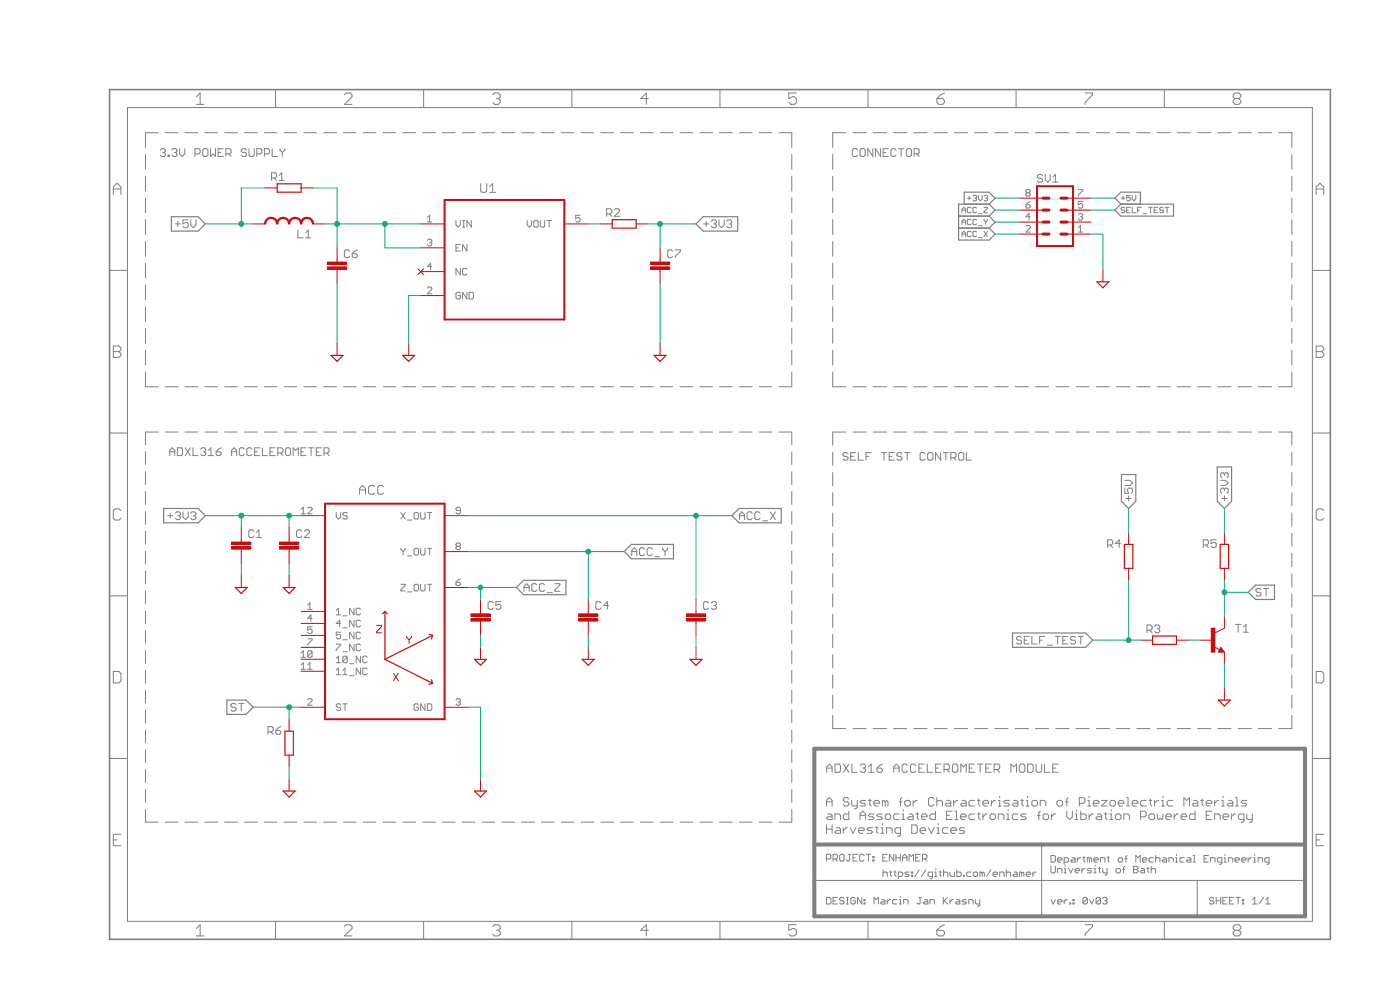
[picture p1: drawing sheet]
<?xml version="1.0" encoding="utf-8"?>
<!DOCTYPE eagle SYSTEM "eagle.dtd">
<eagle version="9.5.1">
<drawing>
<settings>
<setting alwaysvectorfont="yes"/>
<setting keepoldvectorfont="yes"/>
<setting verticaltext="up"/>
</settings>
<grid distance="1" unitdist="mm" unit="mm" style="lines" multiple="1" display="no" altdistance="0.01" altunitdist="inch" altunit="inch"/>
<schematic xreflabel="%F%N/%S.%C%R" xrefpart="/%S.%C%R">
<libraries>
<library name="_Accelerometers_Krasny">
<symbols>
<symbol name="ADXL316_MJK">
<wire x1="-12.7" y1="20.32" x2="-12.7" y2="-25.4" width="0.4064" layer="94"/>
<wire x1="-12.7" y1="-25.4" x2="12.7" y2="-25.4" width="0.4064" layer="94"/>
<wire x1="12.7" y1="-25.4" x2="12.7" y2="20.32" width="0.4064" layer="94"/>
<wire x1="12.7" y1="20.32" x2="-12.7" y2="20.32" width="0.4064" layer="94"/>
<text x="-5.461" y="22.225" size="2.0828" layer="95" ratio="10" rot="SR0">&gt;NAME</text>
<text x="-5.715" y="-28.7782" size="2.0828" layer="96" ratio="10" rot="SR0">&gt;VALUE</text>
<pin name="ST" x="-17.78" y="-22.86" length="middle"/>
<pin name="4_NC" x="-17.78" y="-5.08" length="middle"/>
<pin name="5_NC" x="-17.78" y="-7.62" length="middle"/>
<pin name="7_NC" x="-17.78" y="-10.16" length="middle"/>
<pin name="10_NC" x="-17.78" y="-12.7" length="middle"/>
<pin name="11_NC" x="-17.78" y="-15.24" length="middle"/>
<pin name="1_NC" x="-17.78" y="-2.54" length="middle"/>
<pin name="GND" x="17.78" y="-22.86" length="middle" rot="R180"/>
<pin name="X_OUT" x="17.78" y="17.78" length="middle" rot="R180"/>
<pin name="Y_OUT" x="17.78" y="10.16" length="middle" rot="R180"/>
<pin name="Z_OUT" x="17.78" y="2.54" length="middle" rot="R180"/>
<pin name="VS" x="-17.78" y="17.78" length="middle"/>
<wire x1="0" y1="-2.54" x2="0" y2="-12.7" width="0.254" layer="94"/>
<text x="1.778" y="-17.272" size="1.6764" layer="94">X</text>
<text x="4.572" y="-9.398" size="1.6764" layer="94">Y</text>
<text x="-1.778" y="-7.112" size="1.6764" layer="94">Z</text>
<wire x1="0" y1="-12.7" x2="10.16" y2="-17.78" width="0.254" layer="94"/>
<wire x1="0" y1="-12.7" x2="10.16" y2="-7.62" width="0.254" layer="94"/>
<wire x1="-0.508" y1="-3.048" x2="0" y2="-2.54" width="0.254" layer="94"/>
<wire x1="0" y1="-2.54" x2="0.508" y2="-3.048" width="0.254" layer="94"/>
<wire x1="9.398" y1="-7.366" x2="10.16" y2="-7.62" width="0.254" layer="94"/>
<wire x1="10.16" y1="-7.62" x2="9.906" y2="-8.382" width="0.254" layer="94"/>
<wire x1="9.906" y1="-17.018" x2="10.16" y2="-17.78" width="0.254" layer="94"/>
<wire x1="10.16" y1="-17.78" x2="9.398" y2="-18.034" width="0.254" layer="94"/>
</symbol>
</symbols>
<devicesets>
<deviceset name="ADXL316_MJK" prefix="ACC" uservalue="yes">
<gates>
<gate name="G$1" symbol="ADXL316_MJK" x="0" y="2.54"/>
</gates>
<devices>
<device name="" package="QFN24-4X4_MJK">
<connects>
<connect gate="G$1" pin="10_NC" pad="10"/>
<connect gate="G$1" pin="11_NC" pad="11"/>
<connect gate="G$1" pin="1_NC" pad="1"/>
<connect gate="G$1" pin="4_NC" pad="4"/>
<connect gate="G$1" pin="5_NC" pad="5"/>
<connect gate="G$1" pin="7_NC" pad="7"/>
<connect gate="G$1" pin="GND" pad="3"/>
<connect gate="G$1" pin="ST" pad="2"/>
<connect gate="G$1" pin="VS" pad="12"/>
<connect gate="G$1" pin="X_OUT" pad="9"/>
<connect gate="G$1" pin="Y_OUT" pad="8"/>
<connect gate="G$1" pin="Z_OUT" pad="6"/>
</connects>
<technologies>
<technology name=""/>
</technologies>
</device>
</devices>
</deviceset>
</devicesets>
</library>
<library name="supply2">
<symbols>
<symbol name="GND">
<wire x1="-1.27" y1="0" x2="1.27" y2="0" width="0.254" layer="94"/>
<wire x1="1.27" y1="0" x2="0" y2="-1.27" width="0.254" layer="94"/>
<wire x1="0" y1="-1.27" x2="-1.27" y2="0" width="0.254" layer="94"/>
<text x="-1.905" y="-3.175" size="1.778" layer="96">&gt;VALUE</text>
<pin name="GND" x="0" y="2.54" visible="off" length="short" direction="sup" rot="R270"/>
</symbol>
</symbols>
<devicesets>
<deviceset name="GND" prefix="SUPPLY">
<gates>
<gate name="GND" symbol="GND" x="0" y="0"/>
</gates>
<devices>
<device name="">
<technologies>
<technology name=""/>
</technologies>
</device>
</devices>
</deviceset>
</devicesets>
</library>
<library name="_passive_Krasny">
<symbols>
<symbol name="C">
<wire x1="0" y1="0" x2="0" y2="-0.508" width="0.1524" layer="94"/>
<wire x1="0" y1="-2.54" x2="0" y2="-2.032" width="0.1524" layer="94"/>
<text x="1.524" y="0.381" size="1.778" layer="95">&gt;NAME</text>
<text x="1.524" y="-4.699" size="1.778" layer="96">&gt;VALUE</text>
<rectangle x1="-2.032" y1="-2.032" x2="2.032" y2="-1.524" layer="94"/>
<rectangle x1="-2.032" y1="-1.016" x2="2.032" y2="-0.508" layer="94"/>
<pin name="1" x="0" y="2.54" visible="off" length="short" direction="pas" swaplevel="1" rot="R270"/>
<pin name="2" x="0" y="-5.08" visible="off" length="short" direction="pas" swaplevel="1" rot="R90"/>
<text x="0" y="2.54" size="0.4064" layer="99" align="center">SpiceOrder 1</text>
<text x="0" y="-5.08" size="0.4064" layer="99" align="center">SpiceOrder 2</text>
</symbol>
<symbol name="L">
<wire x1="0" y1="5.08" x2="1.27" y2="3.81" width="0.254" layer="94" curve="-90" cap="flat"/>
<wire x1="0" y1="2.54" x2="1.27" y2="3.81" width="0.254" layer="94" curve="90" cap="flat"/>
<wire x1="0" y1="2.54" x2="1.27" y2="1.27" width="0.254" layer="94" curve="-90" cap="flat"/>
<wire x1="0" y1="0" x2="1.27" y2="1.27" width="0.254" layer="94" curve="90" cap="flat"/>
<wire x1="0" y1="0" x2="1.27" y2="-1.27" width="0.254" layer="94" curve="-90" cap="flat"/>
<wire x1="0" y1="-2.54" x2="1.27" y2="-1.27" width="0.254" layer="94" curve="90" cap="flat"/>
<wire x1="0" y1="-2.54" x2="1.27" y2="-3.81" width="0.254" layer="94" curve="-90" cap="flat"/>
<wire x1="0" y1="-5.08" x2="1.27" y2="-3.81" width="0.254" layer="94" curve="90" cap="flat"/>
<text x="-1.27" y="-5.08" size="1.778" layer="95" rot="R90">&gt;NAME</text>
<text x="3.81" y="-5.08" size="1.778" layer="96" rot="R90">&gt;VALUE</text>
<pin name="2" x="0" y="-7.62" visible="off" length="short" direction="pas" swaplevel="1" rot="R90"/>
<pin name="1" x="0" y="7.62" visible="off" length="short" direction="pas" swaplevel="1" rot="R270"/>
</symbol>
<symbol name="R">
<wire x1="-2.54" y1="-0.889" x2="2.54" y2="-0.889" width="0.254" layer="94"/>
<wire x1="2.54" y1="0.889" x2="-2.54" y2="0.889" width="0.254" layer="94"/>
<wire x1="2.54" y1="-0.889" x2="2.54" y2="0.889" width="0.254" layer="94"/>
<wire x1="-2.54" y1="-0.889" x2="-2.54" y2="0.889" width="0.254" layer="94"/>
<text x="-3.81" y="1.4986" size="1.778" layer="95">&gt;NAME</text>
<text x="-3.81" y="-3.302" size="1.778" layer="96">&gt;VALUE</text>
<pin name="2" x="5.08" y="0" visible="off" length="short" direction="pas" swaplevel="1" rot="R180"/>
<pin name="1" x="-5.08" y="0" visible="off" length="short" direction="pas" swaplevel="1"/>
<text x="-5.08" y="0" size="0.4064" layer="99" align="center">SpiceOrder 1</text>
<text x="5.08" y="0" size="0.4064" layer="99" align="center">SpiceOrder 2</text>
</symbol>
</symbols>
<devicesets>
<deviceset name="C" prefix="C" uservalue="yes">
<gates>
<gate name="G$1" symbol="C" x="0" y="0"/>
</gates>
<devices>
<device name="0201" package="0201">
<connects>
<connect gate="G$1" pin="1" pad="1"/>
<connect gate="G$1" pin="2" pad="2"/>
</connects>
<technologies>
<technology name=""/>
</technologies>
</device>
<device name="0402" package="0402">
<connects>
<connect gate="G$1" pin="1" pad="1"/>
<connect gate="G$1" pin="2" pad="2"/>
</connects>
<technologies>
<technology name=""/>
</technologies>
</device>
<device name="0603" package="0603">
<connects>
<connect gate="G$1" pin="1" pad="1"/>
<connect gate="G$1" pin="2" pad="2"/>
</connects>
<technologies>
<technology name=""/>
</technologies>
</device>
<device name="0805" package="0805">
<connects>
<connect gate="G$1" pin="1" pad="1"/>
<connect gate="G$1" pin="2" pad="2"/>
</connects>
<technologies>
<technology name=""/>
</technologies>
</device>
<device name="1206" package="1206">
<connects>
<connect gate="G$1" pin="1" pad="1"/>
<connect gate="G$1" pin="2" pad="2"/>
</connects>
<technologies>
<technology name=""/>
</technologies>
</device>
</devices>
</deviceset>
<deviceset name="L" prefix="L" uservalue="yes">
<gates>
<gate name="G$1" symbol="L" x="0" y="0"/>
</gates>
<devices>
<device name="0805_[2016_METRIC]" package="0805">
<connects>
<connect gate="G$1" pin="1" pad="1"/>
<connect gate="G$1" pin="2" pad="2"/>
</connects>
<technologies>
<technology name=""/>
</technologies>
</device>
</devices>
</deviceset>
<deviceset name="R" prefix="R" uservalue="yes">
<gates>
<gate name="G$1" symbol="R" x="0" y="0"/>
</gates>
<devices>
<device name="0201" package="0201">
<connects>
<connect gate="G$1" pin="1" pad="1"/>
<connect gate="G$1" pin="2" pad="2"/>
</connects>
<technologies>
<technology name=""/>
</technologies>
</device>
<device name="0402" package="0402">
<connects>
<connect gate="G$1" pin="1" pad="1"/>
<connect gate="G$1" pin="2" pad="2"/>
</connects>
<technologies>
<technology name=""/>
</technologies>
</device>
<device name="0603" package="0603">
<connects>
<connect gate="G$1" pin="1" pad="1"/>
<connect gate="G$1" pin="2" pad="2"/>
</connects>
<technologies>
<technology name=""/>
</technologies>
</device>
<device name="0805" package="0805">
<connects>
<connect gate="G$1" pin="1" pad="1"/>
<connect gate="G$1" pin="2" pad="2"/>
</connects>
<technologies>
<technology name=""/>
</technologies>
</device>
<device name="1206" package="1206">
<connects>
<connect gate="G$1" pin="1" pad="1"/>
<connect gate="G$1" pin="2" pad="2"/>
</connects>
<technologies>
<technology name=""/>
</technologies>
</device>
</devices>
</deviceset>
</devicesets>
</library>
<library name="_PowerSupply_Krasny">
<symbols>
<symbol name="ADP151AUJZ-3.3-R7">
<pin name="VIN" x="-17.78" y="5.08" length="middle" direction="pwr"/>
<pin name="EN" x="-17.78" y="0" length="middle" direction="in"/>
<pin name="NC" x="-17.78" y="-5.08" length="middle" direction="nc"/>
<pin name="GND" x="-17.78" y="-10.16" length="middle" direction="pas"/>
<pin name="VOUT" x="17.78" y="5.08" length="middle" direction="out" rot="R180"/>
<wire x1="-12.7" y1="10.16" x2="-12.7" y2="-15.24" width="0.4064" layer="94"/>
<wire x1="-12.7" y1="-15.24" x2="12.7" y2="-15.24" width="0.4064" layer="94"/>
<wire x1="12.7" y1="-15.24" x2="12.7" y2="10.16" width="0.4064" layer="94"/>
<wire x1="12.7" y1="10.16" x2="-12.7" y2="10.16" width="0.4064" layer="94"/>
<text x="-5.1562" y="11.6332" size="2.0828" layer="95" ratio="10" rot="SR0">&gt;NAME</text>
<text x="-6.5024" y="-17.9578" size="2.0828" layer="96" ratio="10" rot="SR0">&gt;VALUE</text>
</symbol>
</symbols>
<devicesets>
<deviceset name="ADP151AUJZ-3.3-R7" prefix="U">
<gates>
<gate name="A" symbol="ADP151AUJZ-3.3-R7" x="0" y="0"/>
</gates>
<devices>
<device name="" package="SOT95P280X100-5N">
<connects>
<connect gate="A" pin="EN" pad="3"/>
<connect gate="A" pin="GND" pad="2"/>
<connect gate="A" pin="NC" pad="4"/>
<connect gate="A" pin="VIN" pad="1"/>
<connect gate="A" pin="VOUT" pad="5"/>
</connects>
<technologies>
<technology name="">
<attribute name="MPN" value="ADP151AUJZ-3.3-R7" constant="no"/>
<attribute name="OC_FARNELL" value="2074871" constant="no"/>
<attribute name="OC_NEWARK" value="67W2692" constant="no"/>
<attribute name="PACKAGE" value="TSOT-5" constant="no"/>
<attribute name="SUPPLIER" value="Analog Devices" constant="no"/>
</technology>
</technologies>
</device>
</devices>
</deviceset>
</devicesets>
</library>
<library name="con-lstb">
<symbols>
<symbol name="MA04-2">
<wire x1="3.81" y1="-7.62" x2="-3.81" y2="-7.62" width="0.4064" layer="94"/>
<wire x1="1.27" y1="0" x2="2.54" y2="0" width="0.6096" layer="94"/>
<wire x1="1.27" y1="-2.54" x2="2.54" y2="-2.54" width="0.6096" layer="94"/>
<wire x1="1.27" y1="-5.08" x2="2.54" y2="-5.08" width="0.6096" layer="94"/>
<wire x1="-2.54" y1="0" x2="-1.27" y2="0" width="0.6096" layer="94"/>
<wire x1="-2.54" y1="-2.54" x2="-1.27" y2="-2.54" width="0.6096" layer="94"/>
<wire x1="-2.54" y1="-5.08" x2="-1.27" y2="-5.08" width="0.6096" layer="94"/>
<wire x1="-3.81" y1="5.08" x2="-3.81" y2="-7.62" width="0.4064" layer="94"/>
<wire x1="3.81" y1="-7.62" x2="3.81" y2="5.08" width="0.4064" layer="94"/>
<wire x1="-3.81" y1="5.08" x2="3.81" y2="5.08" width="0.4064" layer="94"/>
<wire x1="1.27" y1="2.54" x2="2.54" y2="2.54" width="0.6096" layer="94"/>
<wire x1="-2.54" y1="2.54" x2="-1.27" y2="2.54" width="0.6096" layer="94"/>
<text x="-3.81" y="-10.16" size="1.778" layer="96">&gt;VALUE</text>
<text x="-3.81" y="5.842" size="1.778" layer="95">&gt;NAME</text>
<pin name="1" x="7.62" y="-5.08" visible="pad" length="middle" direction="pas" swaplevel="1" rot="R180"/>
<pin name="3" x="7.62" y="-2.54" visible="pad" length="middle" direction="pas" swaplevel="1" rot="R180"/>
<pin name="5" x="7.62" y="0" visible="pad" length="middle" direction="pas" swaplevel="1" rot="R180"/>
<pin name="2" x="-7.62" y="-5.08" visible="pad" length="middle" direction="pas" swaplevel="1"/>
<pin name="4" x="-7.62" y="-2.54" visible="pad" length="middle" direction="pas" swaplevel="1"/>
<pin name="6" x="-7.62" y="0" visible="pad" length="middle" direction="pas" swaplevel="1"/>
<pin name="7" x="7.62" y="2.54" visible="pad" length="middle" direction="pas" swaplevel="1" rot="R180"/>
<pin name="8" x="-7.62" y="2.54" visible="pad" length="middle" direction="pas" swaplevel="1"/>
</symbol>
</symbols>
<devicesets>
<deviceset name="MA04-2" prefix="SV" uservalue="yes">
<gates>
<gate name="G$1" symbol="MA04-2" x="0" y="0"/>
</gates>
<devices>
<device name="" package="MA04-2">
<connects>
<connect gate="G$1" pin="1" pad="1"/>
<connect gate="G$1" pin="2" pad="2"/>
<connect gate="G$1" pin="3" pad="3"/>
<connect gate="G$1" pin="4" pad="4"/>
<connect gate="G$1" pin="5" pad="5"/>
<connect gate="G$1" pin="6" pad="6"/>
<connect gate="G$1" pin="7" pad="7"/>
<connect gate="G$1" pin="8" pad="8"/>
</connects>
<package3dinstances>
<package3dinstance package3d_urn="urn:adsk.eagle:package:8368/1"/>
</package3dinstances>
<technologies>
<technology name="">
<attribute name="MF" value="" constant="no"/>
<attribute name="MPN" value="" constant="no"/>
<attribute name="OC_FARNELL" value="unknown" constant="no"/>
<attribute name="OC_NEWARK" value="unknown" constant="no"/>
<attribute name="POPULARITY" value="11" constant="no"/>
</technology>
</technologies>
</device>
</devices>
</deviceset>
</devicesets>
</library>
<library name="transistor">
<symbols>
<symbol name="NPN">
<wire x1="2.54" y1="2.54" x2="0.508" y2="1.524" width="0.1524" layer="94"/>
<wire x1="1.778" y1="-1.524" x2="2.54" y2="-2.54" width="0.1524" layer="94"/>
<wire x1="2.54" y1="-2.54" x2="1.27" y2="-2.54" width="0.1524" layer="94"/>
<wire x1="1.27" y1="-2.54" x2="1.778" y2="-1.524" width="0.1524" layer="94"/>
<wire x1="1.54" y1="-2.04" x2="0.308" y2="-1.424" width="0.1524" layer="94"/>
<wire x1="1.524" y1="-2.413" x2="2.286" y2="-2.413" width="0.254" layer="94"/>
<wire x1="2.286" y1="-2.413" x2="1.778" y2="-1.778" width="0.254" layer="94"/>
<wire x1="1.778" y1="-1.778" x2="1.524" y2="-2.286" width="0.254" layer="94"/>
<wire x1="1.524" y1="-2.286" x2="1.905" y2="-2.286" width="0.254" layer="94"/>
<wire x1="1.905" y1="-2.286" x2="1.778" y2="-2.032" width="0.254" layer="94"/>
<text x="-10.16" y="7.62" size="1.778" layer="95">&gt;NAME</text>
<text x="-10.16" y="5.08" size="1.778" layer="96">&gt;VALUE</text>
<rectangle x1="-0.254" y1="-2.54" x2="0.508" y2="2.54" layer="94"/>
<pin name="B" x="-2.54" y="0" visible="off" length="short" direction="pas" swaplevel="1"/>
<pin name="E" x="2.54" y="-5.08" visible="off" length="short" direction="pas" swaplevel="3" rot="R90"/>
<pin name="C" x="2.54" y="5.08" visible="off" length="short" direction="pas" swaplevel="2" rot="R270"/>
</symbol>
</symbols>
<devicesets>
<deviceset name="BC847" prefix="T">
<gates>
<gate name="G$1" symbol="NPN" x="0" y="0"/>
</gates>
<devices>
<device name="" package="SOT23">
<connects>
<connect gate="G$1" pin="B" pad="1"/>
<connect gate="G$1" pin="C" pad="3"/>
<connect gate="G$1" pin="E" pad="2"/>
</connects>
<package3dinstances>
<package3dinstance package3d_urn="urn:adsk.eagle:package:28738/2"/>
</package3dinstances>
<technologies>
<technology name="">
<attribute name="POPULARITY" value="5" constant="no"/>
</technology>
</technologies>
</device>
</devices>
</deviceset>
</devicesets>
</library>
</libraries>
<attributes>
</attributes>
<variantdefs>
</variantdefs>
<classes>
<class number="0" name="default" width="0.2032" drill="0.3048">
<clearance class="0" value="0.2032"/>
</class>
</classes>
<parts>
<part name="ACC" library="_Accelerometers_Krasny" deviceset="ADXL316_MJK" device="" value="ADXL316"/>
<part name="SUPPLY1" library="supply2" deviceset="GND" device=""/>
<part name="SUPPLY2" library="supply2" deviceset="GND" device=""/>
<part name="SUPPLY3" library="supply2" deviceset="GND" device=""/>
<part name="SUPPLY4" library="supply2" deviceset="GND" device=""/>
<part name="C1" library="_passive_Krasny" deviceset="C" device="0805" value="100nF"/>
<part name="SUPPLY5" library="supply2" deviceset="GND" device=""/>
<part name="SUPPLY6" library="supply2" deviceset="GND" device=""/>
<part name="C2" library="_passive_Krasny" deviceset="C" device="0805" value="33pF"/>
<part name="C3" library="_passive_Krasny" deviceset="C" device="0805" value="10nF"/>
<part name="C4" library="_passive_Krasny" deviceset="C" device="0805" value="10nF"/>
<part name="C5" library="_passive_Krasny" deviceset="C" device="0805" value="10nF"/>
<part name="L1" library="_passive_Krasny" deviceset="L" device="0805_[2016_METRIC]" value="2u2H"/>
<part name="U1" library="_PowerSupply_Krasny" deviceset="ADP151AUJZ-3.3-R7" device=""/>
<part name="SUPPLY7" library="supply2" deviceset="GND" device=""/>
<part name="C6" library="_passive_Krasny" deviceset="C" device="0805" value="1uF"/>
<part name="SUPPLY8" library="supply2" deviceset="GND" device=""/>
<part name="R1" library="_passive_Krasny" deviceset="R" device="0805" value="ns_0R"/>
<part name="R2" library="_passive_Krasny" deviceset="R" device="0805" value="0R"/>
<part name="SUPPLY9" library="supply2" deviceset="GND" device=""/>
<part name="SV1" library="con-lstb" deviceset="MA04-2" device="" package3d_urn="urn:adsk.eagle:package:8368/1"/>
<part name="T1" library="transistor" deviceset="BC847" device="" package3d_urn="urn:adsk.eagle:package:28738/2"/>
<part name="R3" library="_passive_Krasny" deviceset="R" device="0805" value="1k"/>
<part name="R4" library="_passive_Krasny" deviceset="R" device="0805" value="20k"/>
<part name="R5" library="_passive_Krasny" deviceset="R" device="0805" value="1k"/>
<part name="SUPPLY10" library="supply2" deviceset="GND" device=""/>
<part name="R6" library="_passive_Krasny" deviceset="R" device="0805" value="ns_0R"/>
<part name="SUPPLY11" library="supply2" deviceset="GND" device=""/>
<part name="C7" library="_passive_Krasny" deviceset="C" device="0805" value="1uF"/>
<part name="SUPPLY12" library="supply2" deviceset="GND" device=""/>
</parts>
<sheets>
<sheet>
<plain>
<frame x1="0" y1="0" x2="259.08" y2="180.34" columns="8" rows="5" layer="100"/>
<text x="157.56" y="166.1" size="1.778" layer="97">CONNECTOR</text>
<text x="10.7" y="166.1" size="1.778" layer="97">3.3V POWER SUPPLY</text>
<text x="155.56" y="101.6" size="1.778" layer="97">SELF TEST CONTROL</text>
<text x="12.7" y="102.6" size="1.778" layer="97">ADXL316 ACCELEROMETER</text>
<wire x1="7.62" y1="107.68" x2="7.62" y2="24.86" width="0.1524" layer="97" style="longdash"/>
<wire x1="7.62" y1="24.86" x2="144.78" y2="24.86" width="0.1524" layer="97" style="longdash"/>
<wire x1="144.78" y1="24.86" x2="144.78" y2="107.68" width="0.1524" layer="97" style="longdash"/>
<wire x1="144.78" y1="107.68" x2="7.62" y2="107.68" width="0.1524" layer="97" style="longdash"/>
<wire x1="7.62" y1="117.3" x2="7.62" y2="171.18" width="0.1524" layer="97" style="longdash"/>
<wire x1="7.62" y1="171.18" x2="144.78" y2="171.18" width="0.1524" layer="97" style="longdash"/>
<wire x1="144.78" y1="171.18" x2="144.78" y2="117.3" width="0.1524" layer="97" style="longdash"/>
<wire x1="144.78" y1="117.3" x2="7.62" y2="117.3" width="0.1524" layer="97" style="longdash"/>
<wire x1="153.48" y1="171.18" x2="153.48" y2="117.3" width="0.1524" layer="97" style="longdash"/>
<wire x1="153.48" y1="117.3" x2="250.92" y2="117.3" width="0.1524" layer="97" style="longdash"/>
<wire x1="250.92" y1="117.3" x2="250.92" y2="171.18" width="0.1524" layer="97" style="longdash"/>
<wire x1="250.92" y1="171.18" x2="153.48" y2="171.18" width="0.1524" layer="97" style="longdash"/>
<wire x1="153.48" y1="107.68" x2="153.48" y2="44.72" width="0.1524" layer="97" style="longdash"/>
<wire x1="153.48" y1="44.72" x2="250.92" y2="44.72" width="0.1524" layer="97" style="longdash"/>
<wire x1="250.92" y1="44.72" x2="250.92" y2="107.68" width="0.1524" layer="97" style="longdash"/>
<wire x1="250.92" y1="107.68" x2="153.48" y2="107.68" width="0.1524" layer="97" style="longdash"/>
<text x="155.56" y="71.66" size="1.778" layer="98">Accelerometer's self test is activated 
by high signal on 'ST' pin.
When this pin is connected to Vs, 
an electrostatic force is exerted on 
the accelerometer beam.

When 'SELF TEST' is High -&gt; ST is Low.
To activate self test option
drive 'SELF TEST' pin to low.</text>
<wire x1="149.5568" y1="40.4366" x2="149.5568" y2="20.1166" width="0.8128" layer="100"/>
<wire x1="149.5568" y1="20.1166" x2="149.5568" y2="12.4966" width="0.8128" layer="100"/>
<wire x1="149.5568" y1="12.4966" x2="149.5568" y2="4.8766" width="0.8128" layer="100"/>
<wire x1="149.5568" y1="4.8766" x2="197.8168" y2="4.8766" width="0.8128" layer="100"/>
<wire x1="197.8168" y1="4.8766" x2="230.8368" y2="4.8766" width="0.8128" layer="100"/>
<wire x1="230.8368" y1="4.8766" x2="253.6968" y2="4.8766" width="0.8128" layer="100"/>
<wire x1="253.6968" y1="4.8766" x2="253.6968" y2="12.4966" width="0.8128" layer="100"/>
<wire x1="253.6968" y1="12.4966" x2="253.6968" y2="20.1166" width="0.8128" layer="100"/>
<wire x1="253.6968" y1="20.1166" x2="253.6968" y2="40.4366" width="0.8128" layer="100"/>
<wire x1="253.6968" y1="40.4366" x2="149.5568" y2="40.4366" width="0.8128" layer="100"/>
<wire x1="149.5568" y1="20.1166" x2="197.8168" y2="20.1166" width="0.8128" layer="100"/>
<wire x1="197.8168" y1="20.1166" x2="253.6968" y2="20.1166" width="0.8128" layer="100"/>
<wire x1="149.5568" y1="12.4966" x2="230.8368" y2="12.4966" width="0.1524" layer="100"/>
<wire x1="230.8368" y1="12.4966" x2="253.6968" y2="12.4966" width="0.1524" layer="100"/>
<wire x1="197.8168" y1="20.1166" x2="197.8168" y2="4.8766" width="0.1524" layer="100"/>
<wire x1="230.8368" y1="12.4966" x2="230.8368" y2="4.8766" width="0.1524" layer="100"/>
<text x="152.0968" y="35.3566" size="1.9304" layer="100" font="vector" ratio="10">ADXL316 ACCELEROMETER MODULE</text>
<text x="199.7218" y="14.046" size="1.524" layer="100" font="vector">Department of Mechanical Engineering
University of Bath</text>
<text x="152.0968" y="16.5606" size="1.524" layer="100" font="vector">PROJECT: ENHAMER</text>
<text x="152.0968" y="7.4166" size="1.524" layer="100" font="vector">DESIGN: Marcin Jan Krasny</text>
<text x="199.7218" y="7.4166" size="1.524" layer="100" font="vector">ver.: 0v03</text>
<text x="233.3768" y="7.4166" size="1.524" layer="100" font="vector">SHEET: 1/1</text>
<text x="152.0968" y="22.428" size="1.9304" layer="100" font="vector">A System for Characterisation of Piezoelectric Materials 
and Associated Electronics for Vibration Powered Energy 
Harvesting Devices</text>
<text x="164.0602" y="13.284" size="1.524" layer="100" font="vector">https://github.com/enhamer</text>
</plain>
<instances>
<instance part="ACC" gate="G$1" x="58.42" y="72.12" smashed="yes">
<attribute name="NAME" x="52.959" y="94.345" size="2.0828" layer="95" ratio="10" rot="SR0"/>
<attribute name="VALUE" x="52.705" y="43.3418" size="2.0828" layer="96" ratio="10" rot="SR0"/>
</instance>
<instance part="SUPPLY1" gate="GND" x="78.74" y="31.48" smashed="yes">
<attribute name="VALUE" x="76.835" y="28.305" size="1.778" layer="96"/>
</instance>
<instance part="SUPPLY2" gate="GND" x="78.74" y="59.42" smashed="yes">
<attribute name="VALUE" x="76.835" y="56.245" size="1.778" layer="96"/>
</instance>
<instance part="SUPPLY3" gate="GND" x="101.6" y="59.42" smashed="yes">
<attribute name="VALUE" x="99.695" y="56.245" size="1.778" layer="96"/>
</instance>
<instance part="SUPPLY4" gate="GND" x="124.46" y="59.42" smashed="yes">
<attribute name="VALUE" x="122.555" y="56.245" size="1.778" layer="96"/>
</instance>
<instance part="C1" gate="G$1" x="27.94" y="84.82" smashed="yes">
<attribute name="NAME" x="29.464" y="85.201" size="1.778" layer="95"/>
<attribute name="VALUE" x="29.464" y="80.121" size="1.778" layer="96"/>
</instance>
<instance part="SUPPLY5" gate="GND" x="27.94" y="74.66" smashed="yes">
<attribute name="VALUE" x="26.035" y="71.485" size="1.778" layer="96"/>
</instance>
<instance part="SUPPLY6" gate="GND" x="38.1" y="74.66" smashed="yes">
<attribute name="VALUE" x="36.195" y="71.485" size="1.778" layer="96"/>
</instance>
<instance part="C2" gate="G$1" x="38.1" y="84.82" smashed="yes">
<attribute name="NAME" x="39.624" y="85.201" size="1.778" layer="95"/>
<attribute name="VALUE" x="39.624" y="80.121" size="1.778" layer="96"/>
</instance>
<instance part="C3" gate="G$1" x="124.46" y="69.58" smashed="yes">
<attribute name="NAME" x="125.984" y="69.961" size="1.778" layer="95"/>
<attribute name="VALUE" x="125.984" y="64.881" size="1.778" layer="96"/>
</instance>
<instance part="C4" gate="G$1" x="101.6" y="69.58" smashed="yes">
<attribute name="NAME" x="103.124" y="69.961" size="1.778" layer="95"/>
<attribute name="VALUE" x="103.124" y="64.881" size="1.778" layer="96"/>
</instance>
<instance part="C5" gate="G$1" x="78.74" y="69.58" smashed="yes">
<attribute name="NAME" x="80.264" y="69.961" size="1.778" layer="95"/>
<attribute name="VALUE" x="80.264" y="64.881" size="1.778" layer="96"/>
</instance>
<instance part="L1" gate="G$1" x="38.1" y="151.86" smashed="yes" rot="R90">
<attribute name="NAME" x="43.18" y="150.59" size="1.778" layer="95" rot="R180"/>
<attribute name="VALUE" x="38.1" y="150.59" size="1.778" layer="96" rot="R180"/>
</instance>
<instance part="U1" gate="A" x="83.82" y="146.78" smashed="yes">
<attribute name="NAME" x="78.6638" y="158.4132" size="2.0828" layer="95" ratio="10" rot="SR0"/>
<attribute name="VALUE" x="71.3176" y="127.8222" size="2.0828" layer="96" ratio="10" rot="SR0"/>
</instance>
<instance part="SUPPLY7" gate="GND" x="63.5" y="123.92" smashed="yes">
<attribute name="VALUE" x="61.595" y="120.745" size="1.778" layer="96"/>
</instance>
<instance part="C6" gate="G$1" x="48.26" y="144.24" smashed="yes">
<attribute name="NAME" x="49.784" y="144.621" size="1.778" layer="95"/>
<attribute name="VALUE" x="49.784" y="139.541" size="1.778" layer="96"/>
</instance>
<instance part="SUPPLY8" gate="GND" x="48.26" y="123.92" smashed="yes">
<attribute name="VALUE" x="46.355" y="120.745" size="1.778" layer="96"/>
</instance>
<instance part="R1" gate="G$1" x="38.1" y="159.48" smashed="yes">
<attribute name="NAME" x="34.29" y="160.9786" size="1.778" layer="95"/>
<attribute name="VALUE" x="34.29" y="156.178" size="1.778" layer="96"/>
</instance>
<instance part="R2" gate="G$1" x="109.22" y="151.86" smashed="yes">
<attribute name="NAME" x="105.41" y="153.3586" size="1.778" layer="95"/>
<attribute name="VALUE" x="105.41" y="148.558" size="1.778" layer="96"/>
</instance>
<instance part="SUPPLY9" gate="GND" x="210.82" y="139.54" smashed="yes">
<attribute name="VALUE" x="208.915" y="136.365" size="1.778" layer="96"/>
</instance>
<instance part="SV1" gate="G$1" x="200.66" y="154.78" smashed="yes">
<attribute name="VALUE" x="196.85" y="144.62" size="1.778" layer="96"/>
<attribute name="NAME" x="196.85" y="160.622" size="1.778" layer="95"/>
</instance>
<instance part="T1" gate="G$1" x="234.06" y="63.5" smashed="yes">
<attribute name="NAME" x="238.9" y="65.12" size="1.778" layer="95"/>
<attribute name="VALUE" x="238.9" y="59.58" size="1.778" layer="96"/>
</instance>
<instance part="R3" gate="G$1" x="223.9" y="63.5" smashed="yes">
<attribute name="NAME" x="220.09" y="64.9986" size="1.778" layer="95"/>
<attribute name="VALUE" x="220.09" y="60.198" size="1.778" layer="96"/>
</instance>
<instance part="R4" gate="G$1" x="216.28" y="81.28" smashed="yes" rot="R90">
<attribute name="NAME" x="215.01" y="84.8614" size="1.778" layer="95" rot="R180"/>
<attribute name="VALUE" x="219.582" y="80.01" size="1.778" layer="96" rot="R90"/>
</instance>
<instance part="R5" gate="G$1" x="236.6" y="81.28" smashed="yes" rot="R90">
<attribute name="NAME" x="235.33" y="84.8614" size="1.778" layer="95" rot="R180"/>
<attribute name="VALUE" x="239.902" y="80.01" size="1.778" layer="96" rot="R90"/>
</instance>
<instance part="SUPPLY10" gate="GND" x="236.6" y="50.8" smashed="yes">
<attribute name="VALUE" x="234.695" y="47.625" size="1.778" layer="96"/>
</instance>
<instance part="R6" gate="G$1" x="38.1" y="41.64" smashed="yes" rot="R90">
<attribute name="NAME" x="36.83" y="45.2214" size="1.778" layer="95" rot="R180"/>
<attribute name="VALUE" x="41.402" y="37.83" size="1.778" layer="96" rot="R90"/>
</instance>
<instance part="SUPPLY11" gate="GND" x="38.1" y="31.48" smashed="yes">
<attribute name="VALUE" x="36.195" y="28.305" size="1.778" layer="96"/>
</instance>
<instance part="C7" gate="G$1" x="116.84" y="144.24" smashed="yes">
<attribute name="NAME" x="118.364" y="144.621" size="1.778" layer="95"/>
<attribute name="VALUE" x="118.364" y="139.541" size="1.778" layer="96"/>
</instance>
<instance part="SUPPLY12" gate="GND" x="116.84" y="123.92" smashed="yes">
<attribute name="VALUE" x="114.935" y="120.745" size="1.778" layer="96"/>
</instance>
</instances>
<busses>
</busses>
<nets>
<net name="GND" class="0">
<segment>
<pinref part="ACC" gate="G$1" pin="GND"/>
<wire x1="76.2" y1="49.26" x2="78.74" y2="49.26" width="0.1524" layer="91"/>
<pinref part="SUPPLY1" gate="GND" pin="GND"/>
<wire x1="78.74" y1="49.26" x2="78.74" y2="34.02" width="0.1524" layer="91"/>
</segment>
<segment>
<wire x1="78.74" y1="64.5" x2="78.74" y2="61.96" width="0.1524" layer="91"/>
<pinref part="SUPPLY2" gate="GND" pin="GND"/>
<pinref part="C5" gate="G$1" pin="2"/>
</segment>
<segment>
<pinref part="SUPPLY3" gate="GND" pin="GND"/>
<wire x1="101.6" y1="64.5" x2="101.6" y2="61.96" width="0.1524" layer="91"/>
<pinref part="C4" gate="G$1" pin="2"/>
</segment>
<segment>
<pinref part="SUPPLY4" gate="GND" pin="GND"/>
<wire x1="124.46" y1="64.5" x2="124.46" y2="61.96" width="0.1524" layer="91"/>
<pinref part="C3" gate="G$1" pin="2"/>
</segment>
<segment>
<pinref part="C1" gate="G$1" pin="2"/>
<wire x1="27.94" y1="79.74" x2="27.94" y2="77.2" width="0.1524" layer="91"/>
<pinref part="SUPPLY5" gate="GND" pin="GND"/>
</segment>
<segment>
<wire x1="38.1" y1="79.74" x2="38.1" y2="77.2" width="0.1524" layer="91"/>
<pinref part="SUPPLY6" gate="GND" pin="GND"/>
<pinref part="C2" gate="G$1" pin="2"/>
</segment>
<segment>
<pinref part="U1" gate="A" pin="GND"/>
<wire x1="66.04" y1="136.62" x2="63.5" y2="136.62" width="0.1524" layer="91"/>
<wire x1="63.5" y1="136.62" x2="63.5" y2="126.46" width="0.1524" layer="91"/>
<pinref part="SUPPLY7" gate="GND" pin="GND"/>
</segment>
<segment>
<pinref part="C6" gate="G$1" pin="2"/>
<wire x1="48.26" y1="139.16" x2="48.26" y2="126.46" width="0.1524" layer="91"/>
<pinref part="SUPPLY8" gate="GND" pin="GND"/>
</segment>
<segment>
<pinref part="SUPPLY9" gate="GND" pin="GND"/>
<pinref part="SV1" gate="G$1" pin="1"/>
<wire x1="208.28" y1="149.7" x2="210.82" y2="149.7" width="0.1524" layer="91"/>
<wire x1="210.82" y1="149.7" x2="210.82" y2="142.08" width="0.1524" layer="91"/>
</segment>
<segment>
<wire x1="236.6" y1="58.42" x2="236.6" y2="53.34" width="0.1524" layer="91"/>
<pinref part="T1" gate="G$1" pin="E"/>
<pinref part="SUPPLY10" gate="GND" pin="GND"/>
</segment>
<segment>
<pinref part="R6" gate="G$1" pin="1"/>
<pinref part="SUPPLY11" gate="GND" pin="GND"/>
<wire x1="38.1" y1="36.56" x2="38.1" y2="34.02" width="0.1524" layer="91"/>
</segment>
<segment>
<pinref part="C7" gate="G$1" pin="2"/>
<wire x1="116.84" y1="139.16" x2="116.84" y2="126.46" width="0.1524" layer="91"/>
<pinref part="SUPPLY12" gate="GND" pin="GND"/>
</segment>
</net>
<net name="+3V3" class="0">
<segment>
<label x="124.46" y="151.86" size="1.778" layer="95" xref="yes"/>
<pinref part="R2" gate="G$1" pin="2"/>
<wire x1="114.3" y1="151.86" x2="116.84" y2="151.86" width="0.1524" layer="91"/>
<pinref part="C7" gate="G$1" pin="1"/>
<wire x1="116.84" y1="151.86" x2="124.46" y2="151.86" width="0.1524" layer="91"/>
<wire x1="116.84" y1="146.78" x2="116.84" y2="151.86" width="0.1524" layer="91"/>
<junction x="116.84" y="151.86"/>
</segment>
<segment>
<pinref part="ACC" gate="G$1" pin="VS"/>
<wire x1="40.64" y1="89.9" x2="38.1" y2="89.9" width="0.1524" layer="91"/>
<pinref part="C1" gate="G$1" pin="1"/>
<wire x1="38.1" y1="89.9" x2="27.94" y2="89.9" width="0.1524" layer="91"/>
<wire x1="27.94" y1="89.9" x2="20.32" y2="89.9" width="0.1524" layer="91"/>
<wire x1="27.94" y1="87.36" x2="27.94" y2="89.9" width="0.1524" layer="91"/>
<junction x="27.94" y="89.9"/>
<wire x1="38.1" y1="87.36" x2="38.1" y2="89.9" width="0.1524" layer="91"/>
<junction x="38.1" y="89.9"/>
<pinref part="C2" gate="G$1" pin="1"/>
<label x="20.32" y="89.9" size="1.778" layer="95" rot="MR0" xref="yes"/>
</segment>
<segment>
<wire x1="236.6" y1="86.36" x2="236.6" y2="91.44" width="0.1524" layer="91"/>
<pinref part="R5" gate="G$1" pin="2"/>
<label x="236.6" y="91.44" size="1.778" layer="95" rot="R90" xref="yes"/>
</segment>
<segment>
<pinref part="SV1" gate="G$1" pin="8"/>
<wire x1="193.04" y1="157.32" x2="187.96" y2="157.32" width="0.1524" layer="91"/>
<label x="187.96" y="157.32" size="1.27" layer="95" rot="MR0" xref="yes"/>
</segment>
</net>
<net name="N$4" class="0">
<segment>
<pinref part="L1" gate="G$1" pin="2"/>
<pinref part="U1" gate="A" pin="VIN"/>
<wire x1="45.72" y1="151.86" x2="48.26" y2="151.86" width="0.1524" layer="91"/>
<wire x1="48.26" y1="151.86" x2="58.42" y2="151.86" width="0.1524" layer="91"/>
<wire x1="58.42" y1="151.86" x2="66.04" y2="151.86" width="0.1524" layer="91"/>
<wire x1="48.26" y1="151.86" x2="48.26" y2="159.48" width="0.1524" layer="91"/>
<junction x="48.26" y="151.86"/>
<wire x1="48.26" y1="159.48" x2="43.18" y2="159.48" width="0.1524" layer="91"/>
<pinref part="C6" gate="G$1" pin="1"/>
<wire x1="48.26" y1="146.78" x2="48.26" y2="151.86" width="0.1524" layer="91"/>
<pinref part="U1" gate="A" pin="EN"/>
<wire x1="66.04" y1="146.78" x2="58.42" y2="146.78" width="0.1524" layer="91"/>
<wire x1="58.42" y1="146.78" x2="58.42" y2="151.86" width="0.1524" layer="91"/>
<junction x="58.42" y="151.86"/>
<pinref part="R1" gate="G$1" pin="2"/>
</segment>
</net>
<net name="N$5" class="0">
<segment>
<pinref part="R2" gate="G$1" pin="1"/>
<pinref part="U1" gate="A" pin="VOUT"/>
<wire x1="101.6" y1="151.86" x2="104.14" y2="151.86" width="0.1524" layer="91"/>
</segment>
</net>
<net name="+5V" class="0">
<segment>
<label x="213.36" y="157.32" size="1.27" layer="95" xref="yes"/>
<pinref part="SV1" gate="G$1" pin="7"/>
<wire x1="208.28" y1="157.32" x2="213.36" y2="157.32" width="0.1524" layer="91"/>
</segment>
<segment>
<wire x1="216.28" y1="86.36" x2="216.28" y2="91.44" width="0.1524" layer="91"/>
<pinref part="R4" gate="G$1" pin="2"/>
<label x="216.28" y="91.44" size="1.778" layer="95" rot="R90" xref="yes"/>
</segment>
<segment>
<wire x1="33.02" y1="159.48" x2="27.94" y2="159.48" width="0.1524" layer="91"/>
<wire x1="27.94" y1="159.48" x2="27.94" y2="151.86" width="0.1524" layer="91"/>
<pinref part="L1" gate="G$1" pin="1"/>
<wire x1="27.94" y1="151.86" x2="30.48" y2="151.86" width="0.1524" layer="91"/>
<wire x1="27.94" y1="151.86" x2="20.32" y2="151.86" width="0.1524" layer="91"/>
<junction x="27.94" y="151.86"/>
<pinref part="R1" gate="G$1" pin="1"/>
<label x="20.32" y="151.86" size="1.778" layer="95" rot="MR0" xref="yes"/>
</segment>
</net>
<net name="ACC_X" class="0">
<segment>
<pinref part="ACC" gate="G$1" pin="X_OUT"/>
<wire x1="76.2" y1="89.9" x2="124.46" y2="89.9" width="0.1524" layer="91"/>
<wire x1="124.46" y1="89.9" x2="124.46" y2="72.12" width="0.1524" layer="91"/>
<wire x1="124.46" y1="89.9" x2="132.08" y2="89.9" width="0.1524" layer="91"/>
<junction x="124.46" y="89.9"/>
<pinref part="C3" gate="G$1" pin="1"/>
<label x="132.08" y="89.9" size="1.778" layer="95" xref="yes"/>
</segment>
<segment>
<pinref part="SV1" gate="G$1" pin="2"/>
<wire x1="193.04" y1="149.7" x2="187.96" y2="149.7" width="0.1524" layer="91"/>
<label x="187.96" y="149.7" size="1.27" layer="95" rot="MR0" xref="yes"/>
</segment>
</net>
<net name="ACC_Y" class="0">
<segment>
<pinref part="ACC" gate="G$1" pin="Y_OUT"/>
<wire x1="76.2" y1="82.28" x2="101.6" y2="82.28" width="0.1524" layer="91"/>
<wire x1="101.6" y1="82.28" x2="101.6" y2="72.12" width="0.1524" layer="91"/>
<wire x1="101.6" y1="82.28" x2="109.22" y2="82.28" width="0.1524" layer="91"/>
<junction x="101.6" y="82.28"/>
<pinref part="C4" gate="G$1" pin="1"/>
<label x="109.22" y="82.28" size="1.778" layer="95" xref="yes"/>
</segment>
<segment>
<pinref part="SV1" gate="G$1" pin="4"/>
<wire x1="193.04" y1="152.24" x2="187.96" y2="152.24" width="0.1524" layer="91"/>
<label x="187.96" y="152.24" size="1.27" layer="95" rot="MR0" xref="yes"/>
</segment>
</net>
<net name="ACC_Z" class="0">
<segment>
<pinref part="ACC" gate="G$1" pin="Z_OUT"/>
<wire x1="76.2" y1="74.66" x2="78.74" y2="74.66" width="0.1524" layer="91"/>
<wire x1="78.74" y1="72.12" x2="78.74" y2="74.66" width="0.1524" layer="91"/>
<wire x1="78.74" y1="74.66" x2="86.36" y2="74.66" width="0.1524" layer="91"/>
<junction x="78.74" y="74.66"/>
<pinref part="C5" gate="G$1" pin="1"/>
<label x="86.36" y="74.66" size="1.778" layer="95" xref="yes"/>
</segment>
<segment>
<pinref part="SV1" gate="G$1" pin="6"/>
<wire x1="193.04" y1="154.78" x2="187.96" y2="154.78" width="0.1524" layer="91"/>
<label x="187.96" y="154.78" size="1.27" layer="95" rot="MR0" xref="yes"/>
</segment>
</net>
<net name="SELF_TEST" class="0">
<segment>
<label x="213.36" y="154.78" size="1.27" layer="95" xref="yes"/>
<pinref part="SV1" gate="G$1" pin="5"/>
<wire x1="208.28" y1="154.78" x2="213.36" y2="154.78" width="0.1524" layer="91"/>
</segment>
<segment>
<wire x1="216.28" y1="63.5" x2="216.28" y2="76.2" width="0.1524" layer="91"/>
<wire x1="216.28" y1="63.5" x2="218.82" y2="63.5" width="0.1524" layer="91"/>
<junction x="216.28" y="63.5"/>
<wire x1="216.28" y1="63.5" x2="208.66" y2="63.5" width="0.1524" layer="91"/>
<pinref part="R3" gate="G$1" pin="1"/>
<pinref part="R4" gate="G$1" pin="1"/>
<label x="208.66" y="63.5" size="1.778" layer="95" rot="MR0" xref="yes"/>
</segment>
</net>
<net name="N$53" class="0">
<segment>
<pinref part="T1" gate="G$1" pin="B"/>
<wire x1="228.98" y1="63.5" x2="231.52" y2="63.5" width="0.1524" layer="91"/>
<pinref part="R3" gate="G$1" pin="2"/>
</segment>
</net>
<net name="ST" class="0">
<segment>
<pinref part="ACC" gate="G$1" pin="ST"/>
<wire x1="40.64" y1="49.26" x2="38.1" y2="49.26" width="0.1524" layer="91"/>
<label x="30.48" y="49.26" size="1.778" layer="95" rot="MR0" xref="yes"/>
<pinref part="R6" gate="G$1" pin="2"/>
<wire x1="38.1" y1="49.26" x2="30.48" y2="49.26" width="0.1524" layer="91"/>
<wire x1="38.1" y1="46.72" x2="38.1" y2="49.26" width="0.1524" layer="91"/>
<junction x="38.1" y="49.26"/>
</segment>
<segment>
<wire x1="236.6" y1="73.66" x2="241.68" y2="73.66" width="0.1524" layer="91"/>
<label x="241.68" y="73.66" size="1.778" layer="95" xref="yes"/>
<pinref part="T1" gate="G$1" pin="C"/>
<wire x1="236.6" y1="68.58" x2="236.6" y2="73.66" width="0.1524" layer="91"/>
<wire x1="236.6" y1="73.66" x2="236.6" y2="76.2" width="0.1524" layer="91"/>
<junction x="236.6" y="73.66"/>
<pinref part="R5" gate="G$1" pin="1"/>
</segment>
</net>
</nets>
</sheet>
</sheets>
</schematic>
</drawing>
<compatibility>
<note version="6.3" minversion="6.2.2" severity="warning">
Since Version 6.2.2 text objects can contain more than one line,
which will not be processed correctly with this version.
</note>
<note version="8.2" severity="warning">
Since Version 8.2, EAGLE supports online libraries. The ids
of those online libraries will not be understood (or retained)
with this version.
</note>
<note version="8.3" severity="warning">
Since Version 8.3, EAGLE supports URNs for individual library
assets (packages, symbols, and devices). The URNs of those assets
will not be understood (or retained) with this version.
</note>
<note version="8.3" severity="warning">
Since Version 8.3, EAGLE supports the association of 3D packages
with devices in libraries, schematics, and board files. Those 3D
packages will not be understood (or retained) with this version.
</note>
</compatibility>
</eagle>
